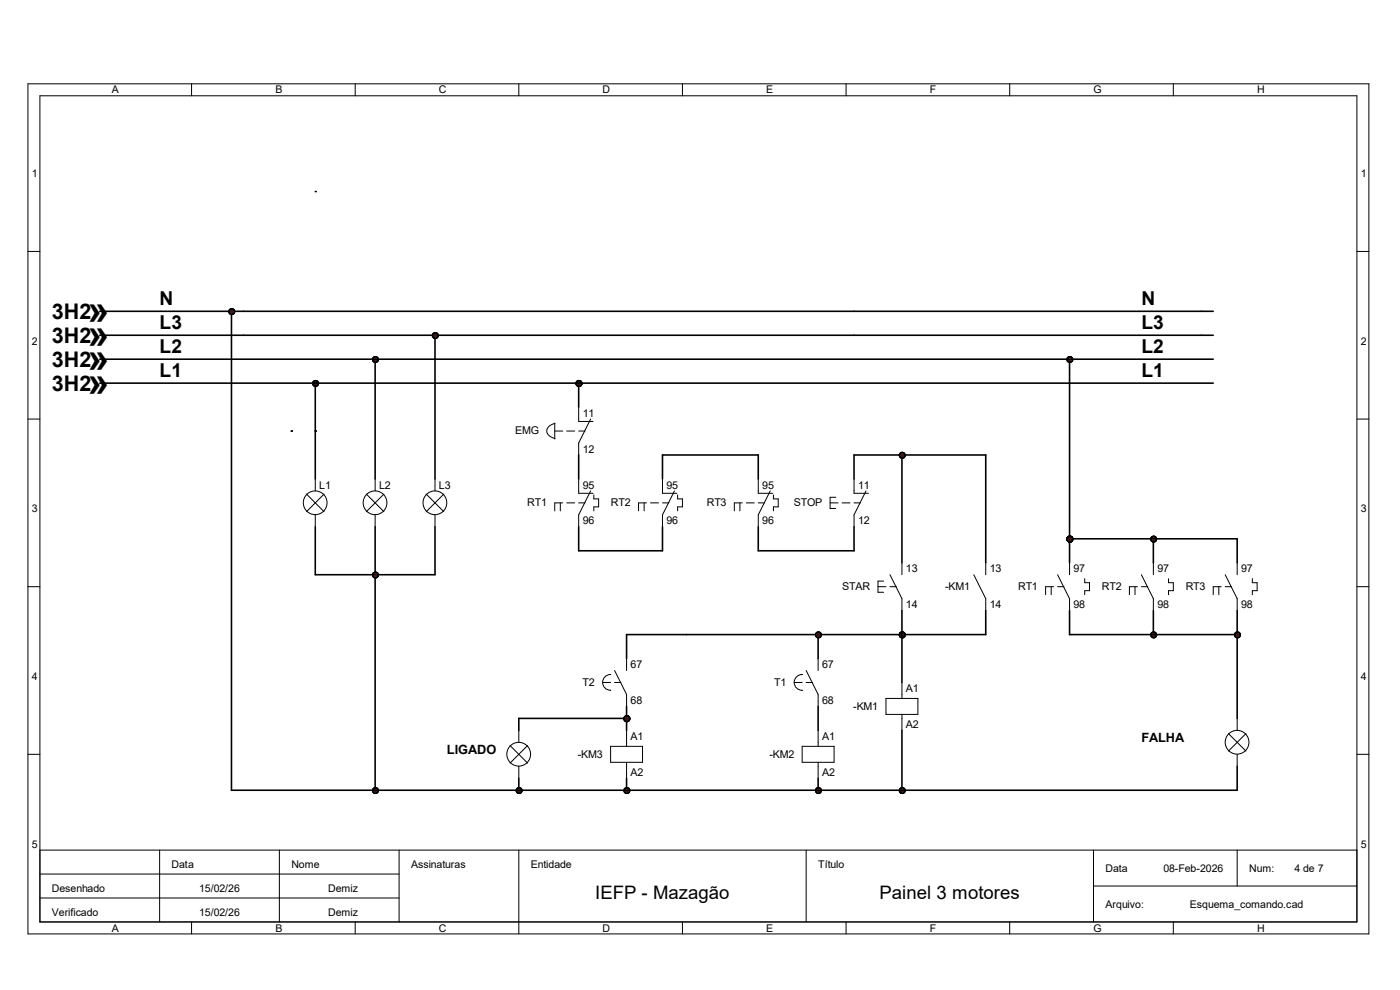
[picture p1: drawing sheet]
<svg xmlns="http://www.w3.org/2000/svg" width="297mm" height="210mm" viewBox="0 0 297 210" stroke-linecap="round" stroke-linejoin="round" font-family="sans-serif">
<g fill="none" stroke="#000" stroke-width=".21">
<path d="M5.9 17.8h284.5v180.3h-284.5zM40.6 17.8v2.5M75.4 17.8v2.5M110.1 17.8v2.5M144.8 17.8v2.5M179.5 17.8v2.5M214.2 17.8v2.5M248.9 17.8v2.5M8.5 20.3h279.4v175.3h-279.4zM5.9 53.3h2.6M287.9 53.3h2.5M5.9 88.9h2.6"/>
<path d="M117.7 91.4h1.7M117.7 89.7v3.4M117.7 89.8a1.59 1.59 0 0 0-1.4 2.4l.9 .6 .5 .2M120.2 91.4h1.7M122.8 86.4v3h3M122.8 91.4h1.3M125.3 88.9l-2.5 5.1v2.5M287.9 88.9h2.5M65 104.8l3.7 3.7M66.9 101.6v2.5M66.9 109.2v2.6M68.7 104.8l-3.7 3.7"/>
<path d="M77.7 104.8l3.7 3.7M79.6 101.6v2.5M79.6 109.2v2.6M81.4 104.8l-3.7 3.7M90.4 104.8l3.7 3.7M92.3 101.6v2.5M92.3 109.2v2.6M94.1 104.8l-3.7 3.7M118.9 106.7v1.7M119.4 106.7h-1.7v1.7M120.2 106.7h1.7M122.8 101.6v3h3"/>
<path d="M122.8 106.7h1.3M125.3 104.1l-2.5 5.1v2.6M126 105v.8h1v1.7h-1v.9M136.7 106.7v1.7M137.2 106.7h-1.7v1.7M138 106.7h1.7M140.5 101.6v3h3.1M140.5 106.7h1.4M143.1 104.1l-2.6 5.1v2.6M143.8 105v.8h1v1.7h-1v.9M157 106.7v1.7M157.5 106.7h-1.7v1.7"/>
<path d="M158.3 106.7h1.7M160.9 101.6v3h3M160.9 106.7h1.3M163.4 104.1l-2.5 5.1v2.6M164.1 105v.8h1v1.7h-1v.9M176.1 106.7h1.7M177.3 105.5h-1.2v2.4h1.2M178.6 106.7h1.7M181.2 101.6v3h3M181.2 106.7h1.3M183.7 104.1l-2.5 5.1v2.6M191.3 119.4v2.5"/>
<path d="M209.1 119.4v2.5M226.9 119.4v2.5M244.7 119.4v2.5M262.5 119.4v2.5M5.9 124.5h2.6M132.9 139.7v2.5M173.6 139.7v2.5M186.3 124.5h1.7M187.5 123.3h-1.2v2.3h1.2M188.8 124.5h1.4M188.8 121.9l2.5 5.1v2.5M206.6 121.9l2.5 5.1v2.5"/>
<path d="M223 124.5v1.7M223.5 124.5h-1.7v1.7M224.4 124.5h1.3M224.4 121.9l2.5 5.1v2.5M230.1 122.8v.8h1v1.7h-1v.9M240.8 124.5v1.7M241.3 124.5h-1.7v1.7M242.1 124.5h1.4M242.1 121.9l2.6 5.1v2.5M247.9 122.8v.8h1v1.7h-1v.9M258.6 124.5v1.7M259.1 124.5h-1.7v1.7"/>
<path d="M259.9 124.5h1.4M259.9 121.9l2.6 5.1v2.5M265.7 122.8v.8h1v1.7h-1v.9M287.9 124.5h2.5M127.8 144.8h1.7M129.5 158.3h6.8v3.4h-6.8zM129.5 143.1a1.67 1.67 0 0 0-1.7 1.7 1.67 1.67 0 0 0 1.7 1.6M130.4 144.8h1.3M130.4 142.2l2.5 5.1v2.6M132.9 154.9v3.4M168.5 144.8h1.7M170.2 158.3h6.8v3.4h-6.8z"/>
<path d="M170.2 143.1a1.67 1.67 0 0 0-1.7 1.7 1.67 1.67 0 0 0 1.7 1.6M171 142.2l2.6 5.1v2.6M171 144.8h1.4M173.6 154.9v3.4M188 148.2h6.7v3.4h-6.7zM191.3 144.8v3.4M191.3 151.6v3.3M5.9 160h2.6M132.9 161.7v3.4M173.6 161.7v3.4M287.9 160h2.5M8.5 180.3h279.4"/>
<path d="M8.5 185.4h76.2M8.5 190.5h76.2M33.9 180.3v15.3M40.6 195.6v2.5M59.3 180.3v15.3M75.4 195.6v2.5M84.7 180.3v15.3M110.1 180.3v17.8M144.8 195.6v2.5M171 180.3v15.3M179.5 195.6v2.5M214.2 195.6v2.5"/>
<path d="M232 188h55.9M232 180.3v15.3M248.9 195.6v2.5M262.5 180.3v7.7"/>
<circle cx="66.9" cy="106.7" r="2.52"/>
<circle cx="79.6" cy="106.7" r="2.52"/>
<circle cx="92.3" cy="106.7" r="2.52"/>
</g>
<g fill="#f00" stroke="#000" stroke-width=".21">
<circle cx="227" cy="114.4" r=".57"/>
<circle cx="244.7" cy="114.4" r=".57"/>
</g>
<g fill="none" stroke="#000" stroke-width=".21">
<path d="M108.2 158.2l3.7 3.7M110.1 154.9v2.6M111.9 158.2l-3.7 3.7M110.1 162.6v2.5"/>
<circle cx="110" cy="160" r="2.52"/>
</g>
<g fill="#f00" stroke="#000" stroke-width=".21">
<circle cx="66.9" cy="81.3" r=".57"/>
<circle cx="79.6" cy="76.3" r=".57"/>
<circle cx="92.3" cy="71.2" r=".57"/>
<circle cx="122.8" cy="81.3" r=".57"/>
<circle cx="191.4" cy="134.7" r=".57"/>
<circle cx="173.6" cy="134.7" r=".57"/>
<circle cx="173.6" cy="167.7" r=".57"/>
<circle cx="133" cy="167.7" r=".57"/>
<circle cx="133" cy="152.5" r=".57"/>
<circle cx="110.1" cy="167.7" r=".57"/>
<circle cx="227" cy="76.3" r=".57"/>
<circle cx="49.2" cy="66.1" r=".57"/>
<circle cx="79.6" cy="167.7" r=".57"/>
<circle cx="79.6" cy="122" r=".57"/>
<circle cx="191.4" cy="167.7" r=".57"/>
</g>
<g fill="none" stroke="#000" stroke-width=".21">
<path d="M260.6 155.6l3.7 3.7M262.5 152.4v2.5M264.3 155.6l-3.7 3.7M262.5 160v2.6"/>
<circle cx="262.4" cy="157.5" r="2.52"/>
</g>
<g fill="#f00" stroke="#000" stroke-width=".21">
<circle cx="191.4" cy="96.6" r=".57"/>
<circle cx="227" cy="114.4" r=".57"/>
<circle cx="244.7" cy="134.7" r=".57"/>
<circle cx="262.5" cy="134.7" r=".57"/>
</g>
<g fill="#f00" stroke="#000" stroke-width=".34">
<circle cx="227" cy="114.4" r=".57"/>
<circle cx="244.7" cy="114.4" r=".57"/>
<circle cx="66.9" cy="81.3" r=".57"/>
<circle cx="79.6" cy="76.3" r=".57"/>
<circle cx="92.3" cy="71.2" r=".57"/>
<circle cx="122.8" cy="81.3" r=".57"/>
<circle cx="191.4" cy="134.7" r=".57"/>
<circle cx="173.6" cy="134.7" r=".57"/>
<circle cx="173.6" cy="167.7" r=".57"/>
<circle cx="133" cy="167.7" r=".57"/>
<circle cx="133" cy="152.5" r=".57"/>
<circle cx="110.1" cy="167.7" r=".57"/>
<circle cx="227" cy="76.3" r=".57"/>
<circle cx="49.2" cy="66.1" r=".57"/>
<circle cx="79.6" cy="167.7" r=".57"/>
<circle cx="79.6" cy="122" r=".57"/>
<circle cx="191.4" cy="167.7" r=".57"/>
<circle cx="191.4" cy="96.6" r=".57"/>
<circle cx="244.7" cy="134.7" r=".57"/>
<circle cx="262.5" cy="134.7" r=".57"/>
</g>
<g fill="#000">
<circle cx="66.9" cy="40.6" r=".17"/>
<circle cx="61.8" cy="91.4" r=".17"/>
<circle cx="66.9" cy="91.4" r=".17"/>
</g>
<circle cx="227" cy="114.4" r=".57" fill="#800000" stroke="#000" stroke-width=".34"/>
<path d="M244.7 114.3v5.1M262.5 114.3v5.1" fill="none" stroke="#000" stroke-width=".34"/>
<circle cx="244.7" cy="114.4" r=".57" fill="#800000" stroke="#000" stroke-width=".34"/>
<path d="M21.2 66h160M21.2 71.1h160M66.9 81.3v20.3M226.9 129.5v5.1M244.7 129.5v5.1" fill="none" stroke="#000" stroke-width=".34"/>
<circle cx="66.9" cy="81.3" r=".57" fill="#800000" stroke="#000" stroke-width=".34"/>
<path d="M79.6 76.2v25.4" fill="none" stroke="#000" stroke-width=".34"/>
<circle cx="79.6" cy="76.3" r=".57" fill="#800000" stroke="#000" stroke-width=".34"/>
<path d="M92.3 71.1v30.5" fill="none" stroke="#000" stroke-width=".34"/>
<circle cx="92.3" cy="71.2" r=".57" fill="#800000" stroke="#000" stroke-width=".34"/>
<path d="M122.8 111.8v5h17.7v-5M140.5 101.6v-5.1h20.4v5.1" fill="none" stroke="#000" stroke-width=".34"/>
<circle cx="122.8" cy="81.3" r=".57" fill="#800000" stroke="#000" stroke-width=".34"/>
<path d="M122.8 96.5v5.1M191.3 96.5v22.9M160.9 111.8v5h20.3v-5M181.2 101.6v-5.1h27.9v22.9M209.1 129.5v5.1h-17.8" fill="none" stroke="#000" stroke-width=".34"/>
<circle cx="191.4" cy="134.7" r=".57" fill="#800000" stroke="#000" stroke-width=".34"/>
<path d="M122.8 81.3v5.1" fill="none" stroke="#000" stroke-width=".34"/>
<circle cx="122.8" cy="81.3" r=".57" fill="#800000" stroke="#000" stroke-width=".34"/>
<path d="M145.6 134.6h45.7" fill="none" stroke="#000" stroke-width=".34"/>
<circle cx="191.4" cy="134.7" r=".57" fill="#800000" stroke="#000" stroke-width=".34"/>
<path d="M173.6 134.6v5.1" fill="none" stroke="#000" stroke-width=".34"/>
<circle cx="173.6" cy="134.7" r=".57" fill="#800000" stroke="#000" stroke-width=".34"/>
<path d="M173.6 149.9v5M173.6 165.1v2.5" fill="none" stroke="#000" stroke-width=".34"/>
<circle cx="173.6" cy="167.7" r=".57" fill="#800000" stroke="#000" stroke-width=".34"/>
<path d="M145.6 134.6h-12.7v5.1M132.9 149.9v5M132.9 165.1v2.5" fill="none" stroke="#000" stroke-width=".34"/>
<g fill="#800000" stroke="#000" stroke-width=".34">
<circle cx="133" cy="167.7" r=".57"/>
<circle cx="133" cy="152.5" r=".57"/>
</g>
<path d="M110.1 152.4h22.8" fill="none" stroke="#000" stroke-width=".34"/>
<circle cx="133" cy="152.5" r=".57" fill="#800000" stroke="#000" stroke-width=".34"/>
<path d="M110.1 152.4v2.5M110.1 165.1v2.5" fill="none" stroke="#000" stroke-width=".34"/>
<circle cx="110.1" cy="167.7" r=".57" fill="#800000" stroke="#000" stroke-width=".34"/>
<path d="M181.2 71.1h76.2M181.2 66h76.2M226.9 76.2v43.2" fill="none" stroke="#000" stroke-width=".34"/>
<circle cx="227" cy="76.3" r=".57" fill="#800000" stroke="#000" stroke-width=".34"/>
<path d="M49.1 66v101.6M66.9 111.8v10.1h25.4v-10.1M79.6 111.8v10.1" fill="none" stroke="#000" stroke-width=".34"/>
<circle cx="49.2" cy="66.1" r=".57" fill="#800000" stroke="#000" stroke-width=".34"/>
<path d="M79.6 121.9v45.7" fill="none" stroke="#000" stroke-width=".34"/>
<g fill="#800000" stroke="#000" stroke-width=".34">
<circle cx="79.6" cy="167.7" r=".57"/>
<circle cx="79.6" cy="122" r=".57"/>
</g>
<path d="M191.3 154.9v12.7" fill="none" stroke="#000" stroke-width=".34"/>
<circle cx="191.4" cy="167.7" r=".57" fill="#800000" stroke="#000" stroke-width=".34"/>
<path d="M21.2 76.2h236.2M21.2 81.3h236.2M191.3 129.5v15.3M262.5 129.5v22.9M262.5 162.6v5" fill="none" stroke="#000" stroke-width=".34"/>
<g fill="#800000" stroke="#000" stroke-width=".34">
<circle cx="191.4" cy="96.6" r=".57"/>
<circle cx="227" cy="114.4" r=".57"/>
<circle cx="244.7" cy="134.7" r=".57"/>
</g>
<path d="M226.9 134.6h35.6" fill="none" stroke="#000" stroke-width=".34"/>
<circle cx="262.5" cy="134.7" r=".57" fill="#800000" stroke="#000" stroke-width=".34"/>
<path d="M226.9 114.3h35.6" fill="none" stroke="#000" stroke-width=".34"/>
<circle cx="227" cy="114.4" r=".57" fill="#800000" stroke="#000" stroke-width=".34"/>
<path d="M49.1 167.6h213.4" fill="none" stroke="#000" stroke-width=".34"/>
<g font-size="8.1">
<text x="18.6" y="68.5">»</text>
<text x="18.6" y="73.6">»</text>
<text x="18.6" y="83.7">»</text>
<text x="18.6" y="78.7">»</text>
</g>
<g font-size="4.6">
<text x="11" y="67.7">3H2</text>
<text x="11" y="72.8">3H2</text>
<text x="11" y="77.9">3H2</text>
<text x="11" y="83">3H2</text>
</g>
<g font-size="4.1">
<text x="33.9" y="64.7">N</text>
<text x="242.1" y="64.7">N</text>
<text x="33.9" y="69.8">L3</text>
<text x="242.1" y="69.8">L3</text>
<text x="33.9" y="74.9">L2</text>
<text x="242.1" y="74.9">L2</text>
<text x="33.9" y="80">L1</text>
<text x="242.1" y="80">L1</text>
</g>
<g font-size="3.9">
<text x="126.3" y="190.7">IEFP - Mazagão</text>
<text x="186.6" y="190.7">Painel 3 motores</text>
</g>
<g font-size="2.7">
<text x="94.8" y="160">LIGADO</text>
<text x="242.1" y="157.5">FALHA</text>
</g>
<g font-size="2.3">
<text x="123.6" y="88.4">11</text>
<text x="109.3" y="92.1">EMG</text>
<text x="123.6" y="96">12</text>
<text x="67.7" y="103.6">L1</text>
<text x="80.4" y="103.6">L2</text>
<text x="93.1" y="103.6">L3</text>
<text x="111.8" y="107.4">RT1</text>
<text x="123.6" y="103.6">95</text>
<text x="129.6" y="107.4">RT2</text>
<text x="141.4" y="103.6">95</text>
<text x="149.9" y="107.4">RT3</text>
<text x="161.7" y="103.6">95</text>
<text x="168.4" y="107.4">STOP</text>
<text x="182" y="103.6">11</text>
<text x="123.6" y="111.3">96</text>
<text x="141.4" y="111.3">96</text>
<text x="161.7" y="111.3">96</text>
<text x="182" y="111.3">12</text>
<text x="178.7" y="125.1">STAR</text>
<text x="192.2" y="121.4">13</text>
<text x="200.5" y="125.1">-KM1</text>
<text x="210" y="121.4">13</text>
<text x="216" y="125.1">RT1</text>
<text x="227.8" y="121.4">97</text>
<text x="233.8" y="125.1">RT2</text>
<text x="245.5" y="121.4">97</text>
<text x="251.5" y="125.1">RT3</text>
<text x="263.3" y="121.4">97</text>
<text x="192.2" y="129">14</text>
<text x="210" y="129">14</text>
<text x="227.8" y="129">98</text>
<text x="245.5" y="129">98</text>
<text x="263.3" y="129">98</text>
<text x="133.8" y="141.7">67</text>
<text x="174.4" y="141.7">67</text>
<text x="123.6" y="145.5">T2</text>
<text x="133.8" y="149.4">68</text>
<text x="164.2" y="145.5">T1</text>
<text x="174.4" y="149.4">68</text>
<text x="192.2" y="146.8">A1</text>
<text x="181" y="150.5">-KM1</text>
<text x="192.2" y="154.4">A2</text>
<text x="122.6" y="160.7">-KM3</text>
<text x="133.8" y="157">A1</text>
<text x="163.2" y="160.7">-KM2</text>
<text x="174.4" y="157">A1</text>
<text x="133.8" y="164.6">A2</text>
<text x="174.4" y="164.6">A2</text>
</g>
<g font-size="2.2">
<text x="23.7" y="19.8">A</text>
<text x="58.4" y="19.8">B</text>
<text x="93.1" y="19.8">C</text>
<text x="127.8" y="19.8">D</text>
<text x="162.6" y="19.8">E</text>
<text x="197.3" y="19.8">F</text>
<text x="232" y="19.8">G</text>
<text x="266.7" y="19.8">H</text>
<text x="6.8" y="37.6">1</text>
<text x="288.7" y="37.6">1</text>
<text x="6.8" y="73.2">2</text>
<text x="288.7" y="73.2">2</text>
<text x="6.8" y="108.7">3</text>
<text x="288.7" y="108.7">3</text>
<text x="6.8" y="144.3">4</text>
<text x="288.7" y="144.3">4</text>
<text x="6.8" y="179.8">5</text>
<text x="288.7" y="179.8">5</text>
<text x="36.4" y="184.1">Data</text>
<text x="61.8" y="184.1">Nome</text>
<text x="87.2" y="184.1">Assinaturas</text>
<text x="112.6" y="184.1">Entidade</text>
<text x="173.6" y="184.1">Título</text>
<text x="234.5" y="184.9">Data</text>
<text x="246.8" y="184.9">08-Feb-2026</text>
<text x="265" y="184.9">Num:</text>
<text x="274.6" y="184.9">4 de 7</text>
<text x="11" y="189.1">Desenhado</text>
<text x="42.2" y="189.1">15/02/26</text>
<text x="69.6" y="189.1">Demiz</text>
<text x="11" y="194.2">Verificado</text>
<text x="23.7" y="197.6">A</text>
<text x="42.2" y="194.2">15/02/26</text>
<text x="58.4" y="197.6">B</text>
<text x="69.6" y="194.2">Demiz</text>
<text x="93.1" y="197.6">C</text>
<text x="127.8" y="197.6">D</text>
<text x="162.6" y="197.6">E</text>
<text x="197.3" y="197.6">F</text>
<text x="232" y="197.6">G</text>
<text x="234.5" y="192.5">Arquivo:</text>
<text x="252.4" y="192.5">Esquema_comando.cad</text>
<text x="266.7" y="197.6">H</text>
</g>
</svg>
